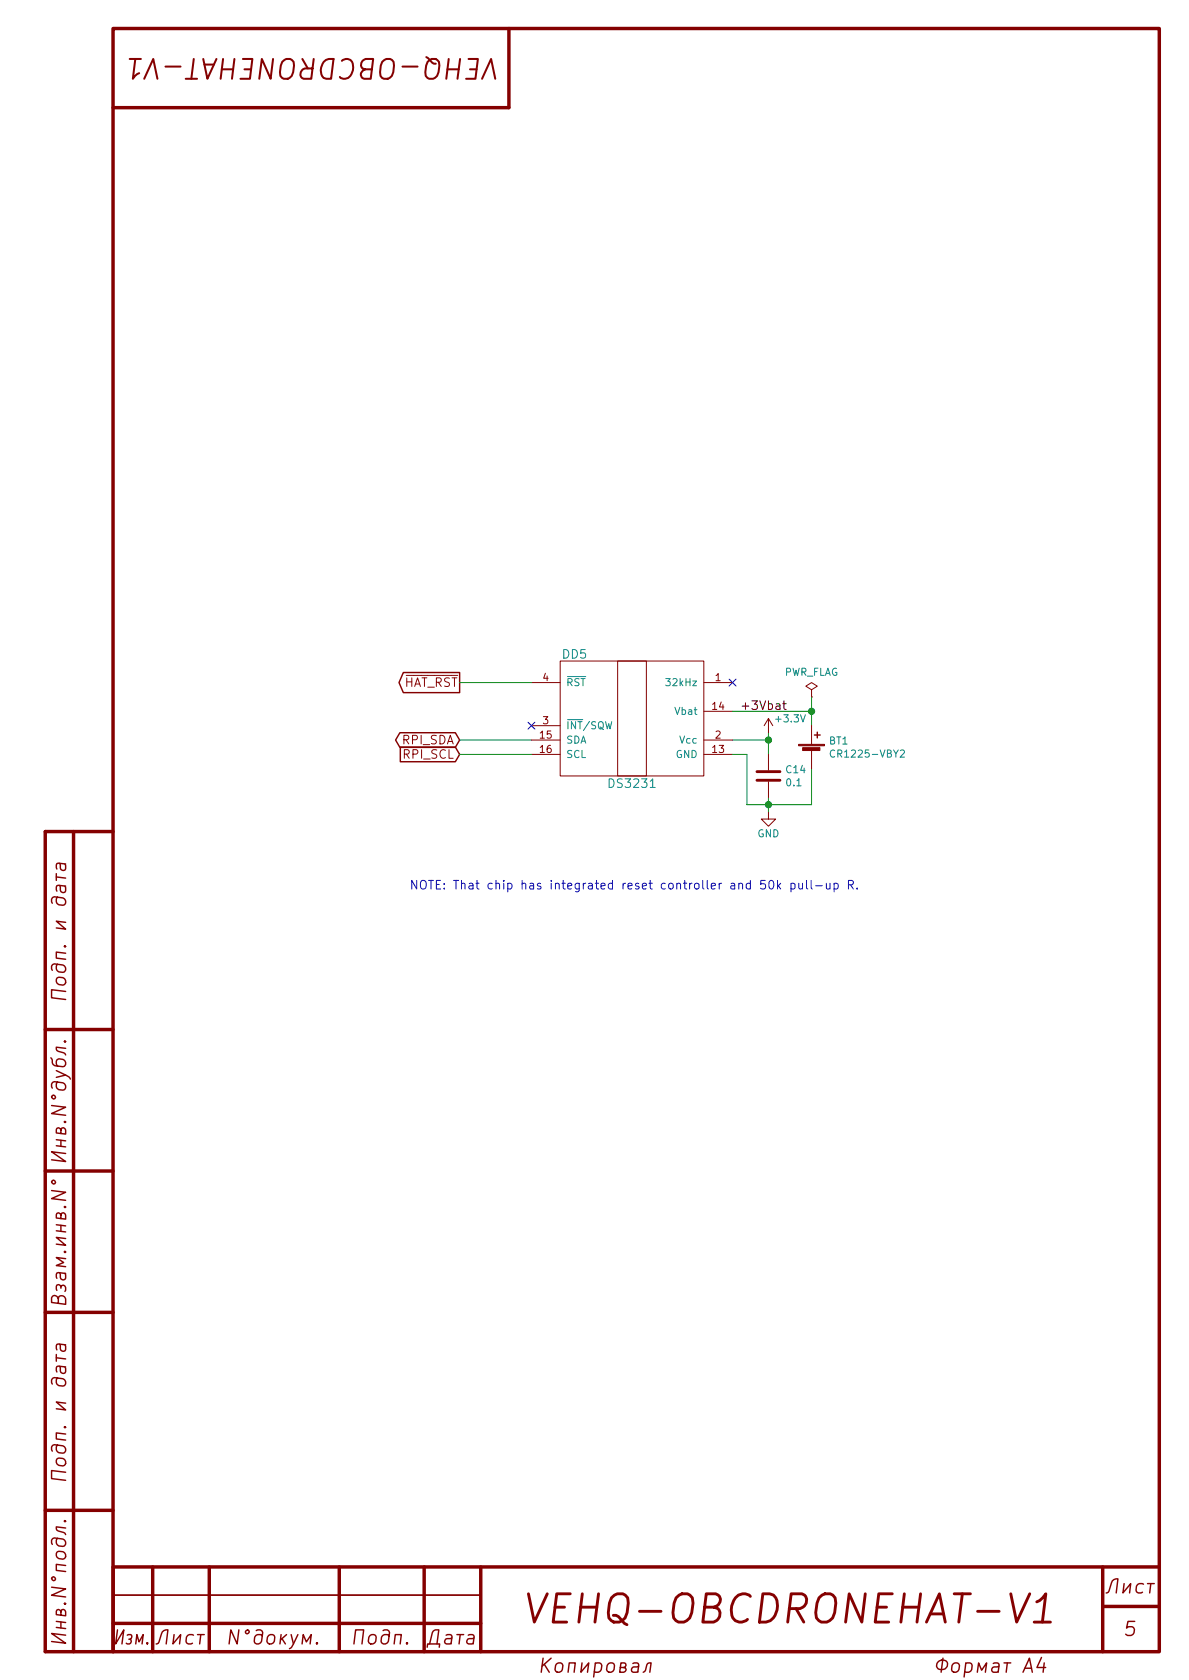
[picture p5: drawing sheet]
EESchema Schematic File Version 4
LIBS:obc-drone-hat-cache
EELAYER 26 0
EELAYER END
$Descr A4 8268 11693 portrait
encoding utf-8
Sheet 5 7
Title "OBC Drone Hat"
Date "2018-03-19"
Rev ""
Comp "VEHQ"
Comment1 "VEHQ-OBCDRONEHAT-V1"
Comment2 "Ermakov V.A."
Comment3 ""
Comment4 ""
$EndDescr
$Comp
L hat-ic:DS3231 DD5
U 1 1
P 4400 5000
F 0 "DD5" H 4000 5450 60  0000 C CNN
F 1 "DS3231" H 4400 4550 60  0000 C CNN
F 2 "Package_SO:SOIC-16W_7.5x10.3mm_P1.27mm" H 4400 5050 60  0001 C CNN
F 3 "" H 4400 5050 60  0001 C CNN
	1    4400 5000
	1    0    0    -1  
$EndComp
$Comp
L power:GND #PWR048
U 1 1
P 5350 5650
F 0 "#PWR048" H 5350 5400 50  0001 C CNN
F 1 "GND" H 5350 5500 50  0000 C CNN
F 2 "" H 5350 5650 50  0001 C CNN
F 3 "" H 5350 5650 50  0001 C CNN
	1    5350 5650
	1    0    0    -1  
$EndComp
Text GLabel 3200 4750 0    60   Output ~ 0
~HAT_RST
Wire Wire Line
	3200 4750 3700 4750
Text GLabel 3200 5250 0    60   Input ~ 0
RPI_SCL
Text GLabel 3200 5150 0    60   BiDi ~ 0
RPI_SDA
Wire Wire Line
	3200 5150 3700 5150
Wire Wire Line
	3700 5250 3200 5250
NoConn ~ 3700 5050
NoConn ~ 5100 4750
Wire Wire Line
	5350 5100 5350 5150
Wire Wire Line
	5350 5550 5350 5600
Wire Wire Line
	5100 5250 5200 5250
Wire Wire Line
	5200 5250 5200 5600
Wire Wire Line
	5200 5600 5350 5600
Connection ~ 5350 5600
Wire Wire Line
	5100 5150 5350 5150
Connection ~ 5350 5150
Wire Wire Line
	5100 4950 5650 4950
Wire Wire Line
	5650 4950 5650 5050
Wire Wire Line
	5650 5600 5650 5350
Text Notes 2850 6200 0    60   ~ 0
NOTE: That chip has integrated reset controller and 50k pull-up R.
Wire Wire Line
	5350 5600 5350 5650
Wire Wire Line
	5350 5600 5650 5600
Wire Wire Line
	5350 5150 5350 5250
$Comp
L Device:Battery_Cell BT1
U 1 1
P 5650 5250
F 0 "BT1" H 5768 5346 50  0000 L CNN
F 1 "CR1225-VBY2" H 5768 5255 50  0000 L CNN
F 2 "hat:CR1225-VBY2" V 5650 5310 50  0001 C CNN
F 3 "~" V 5650 5310 50  0001 C CNN
	1    5650 5250
	1    0    0    -1  
$EndComp
$Comp
L Device:C C14
U 1 1
P 5350 5400
F 0 "C14" H 5465 5446 50  0000 L CNN
F 1 "0.1" H 5465 5355 50  0000 L CNN
F 2 "Capacitor_SMD:C_0603_1608Metric" H 5388 5250 50  0001 C CNN
F 3 "~" H 5350 5400 50  0001 C CNN
	1    5350 5400
	1    0    0    -1  
$EndComp
$Comp
L power:+3.3V #PWR047
U 1 1
P 5350 5100
F 0 "#PWR047" H 5350 4950 50  0001 C CNN
F 1 "+3.3V" H 5500 5200 50  0000 C CNN
F 2 "" H 5350 5100 50  0001 C CNN
F 3 "" H 5350 5100 50  0001 C CNN
	1    5350 5100
	1    0    0    -1  
$EndComp
$Comp
L power:PWR_FLAG #FLG03
U 1 1
P 5650 4850
F 0 "#FLG03" H 5650 4925 50  0001 C CNN
F 1 "PWR_FLAG" H 5650 5024 50  0000 C CNN
F 2 "" H 5650 4850 50  0001 C CNN
F 3 "" H 5650 4850 50  0001 C CNN
	1    5650 4850
	1    0    0    -1  
$EndComp
Wire Wire Line
	5650 4850 5650 4950
Connection ~ 5650 4950
Text Label 5150 4950 0    60   ~ 0
+3Vbat
$EndSCHEMATC
